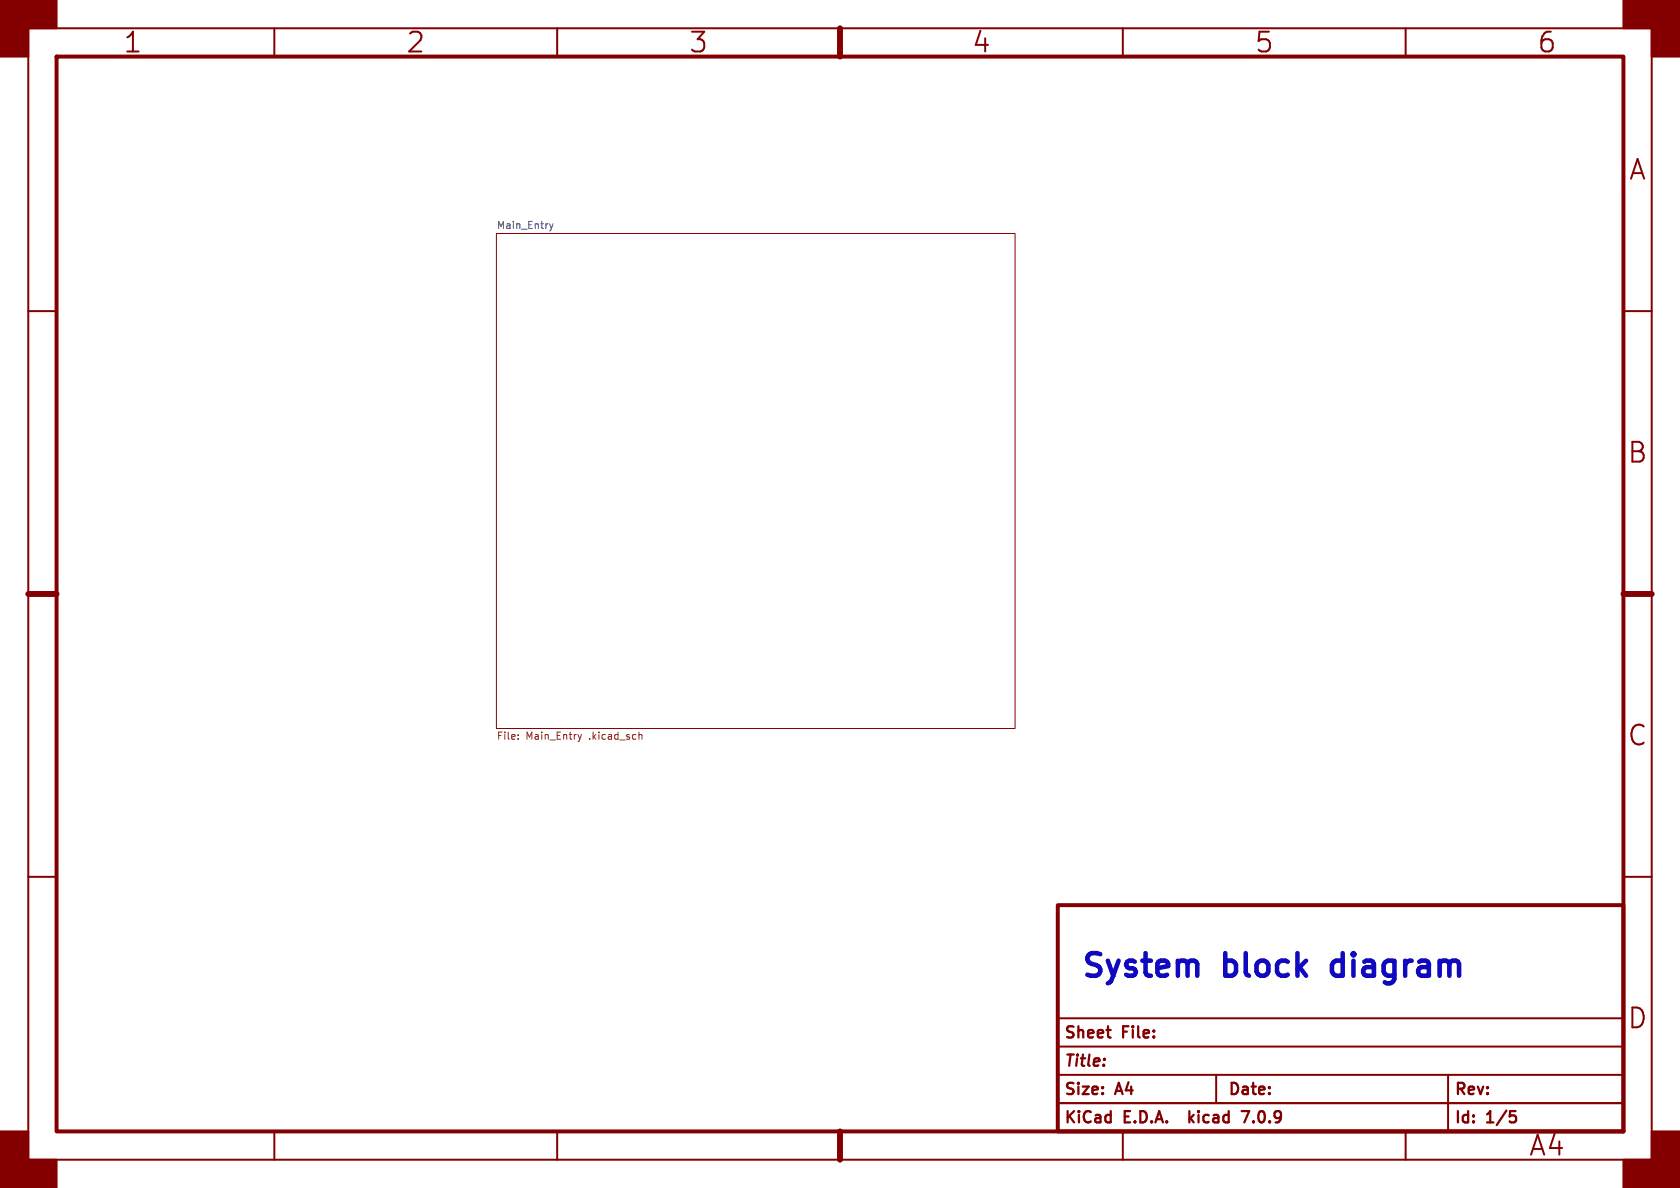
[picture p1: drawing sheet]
<svg xmlns="http://www.w3.org/2000/svg" width="297mm" height="210mm" viewBox="0 0 297 210" stroke-linecap="round" stroke-linejoin="round" font-family="sans-serif">
<g fill="none" stroke="#840000" stroke-width=".35">
<path d="M5 5h287v200h-287zM48.5 5v5M98.5 5v5M148.5 5v5M198.5 5v5M248.5 5v5M5 55h5M287 55h5M5 105h5M287 105h5M5 155h5M287 155h5"/>
<path d="M187 195h100M187 190h100M187 185h100M187 180h100M215 190v5M256 190v10M48.5 200v5M98.5 200v5M148.5 200v5M198.5 200v5M248.5 200v5"/>
</g>
<path d="M10 10h277v190h-277zM187 160h100v40h-100z" fill="none" stroke="#840000" stroke-width=".7"/>
<path d="M148.5 5v5M5 105h5M287 105h5M148.5 200v5" fill="none" stroke="#840000" stroke-width="1.1"/>
<g fill="#840000" stroke="#840000" stroke-width=".35">
<path d="M0 0h10v5h-5v5h-5z"/>
<path d="M0 200h5v5h5v5h-10z"/>
<path d="M287 0h10v10h-5v-5h-5z"/>
<path d="M292 200h5v10h-10v-5h5z"/>
</g>
<path d="M210.3 196.4v2M210.5 197.6l.5 .8M211 197.1l-.7 .7M219.5 196.4h1.3l-.8 2M267 196.4h.9M267.6 197.2l.4 .4v.4l-.4 .4" fill="none" stroke="#840000" stroke-width=".4"/>
<path d="M235.7 170.2l-.2 .4v1.1l.2 .4" fill="none" stroke="#1108c4" stroke-width=".8"/>
<path d="M87.8 41.3h91.7v87.5h-91.7z" fill="#fff" stroke="#fff" stroke-width=".18"/>
<path d="M87.8 41.3h91.7v87.5h-91.7z" fill="none" stroke="#840000" stroke-width=".18"/>
<path d="M97.2 39.6l.3 .8M97.8 39.6l-.3 .8M97.5 40.4l-.2 .4" fill="none" stroke="#006464" stroke-width=".18"/>
<path d="M91.6 130.6v.1M91.6 129.9v.1M102.8 129.8l-.3 .9M113 129.9h.4l.1 .8" fill="none" stroke="#725600" stroke-width=".18"/>
<g font-size="5.6" fill="#1108c4">
<text x="190.9" y="173.9">System</text>
<text x="216.7" y="173.9">block</text>
<text x="237.4" y="173.9">diagram</text>
</g>
<g font-size="4.9" fill="#840000">
<text x="21.7" y="9.8">1</text>
<text x="71.7" y="9.8">2</text>
<text x="121.7" y="9.8">3</text>
<text x="171.7" y="9.8">4</text>
<text x="221.7" y="9.8">5</text>
<text x="271.7" y="9.8">6</text>
<text x="287.8" y="32.3">A</text>
<text x="287.6" y="82.3">B</text>
<text x="287.6" y="132.3">C</text>
<text x="287.6" y="182.3">D</text>
<text x="270.2" y="204.8">A4</text>
</g>
<g font-size="2.8" fill="#840000">
<text x="188" y="184.1">Sheet</text>
<text x="198.6" y="184.1">File:</text>
<text x="188" y="189.1">Title:</text>
<text x="188" y="194.1">Size:</text>
<text x="197.5" y="194.1">A4</text>
<text x="217" y="194.1">Date:</text>
<text x="257" y="194.1">Rev:</text>
<text x="188" y="199.1">KiCad</text>
<text x="198.9" y="199.1">E.D.A.</text>
<text x="211.9" y="199.1">kicad</text>
<text x="222.2" y="199.1">7.0.9</text>
<text x="257" y="199.1">Id:</text>
<text x="263" y="199.1">1/5</text>
</g>
<text font-size="1.8" fill="#006464" x="87.8" y="40.6">Main_Entry</text>
<g font-size="1.8" fill="#725600">
<text x="87.8" y="131.1">File:</text>
<text x="93" y="131.1">Main_Entry</text>
<text x="104.2" y="131.1">.kicad_sch</text>
</g>
</svg>
